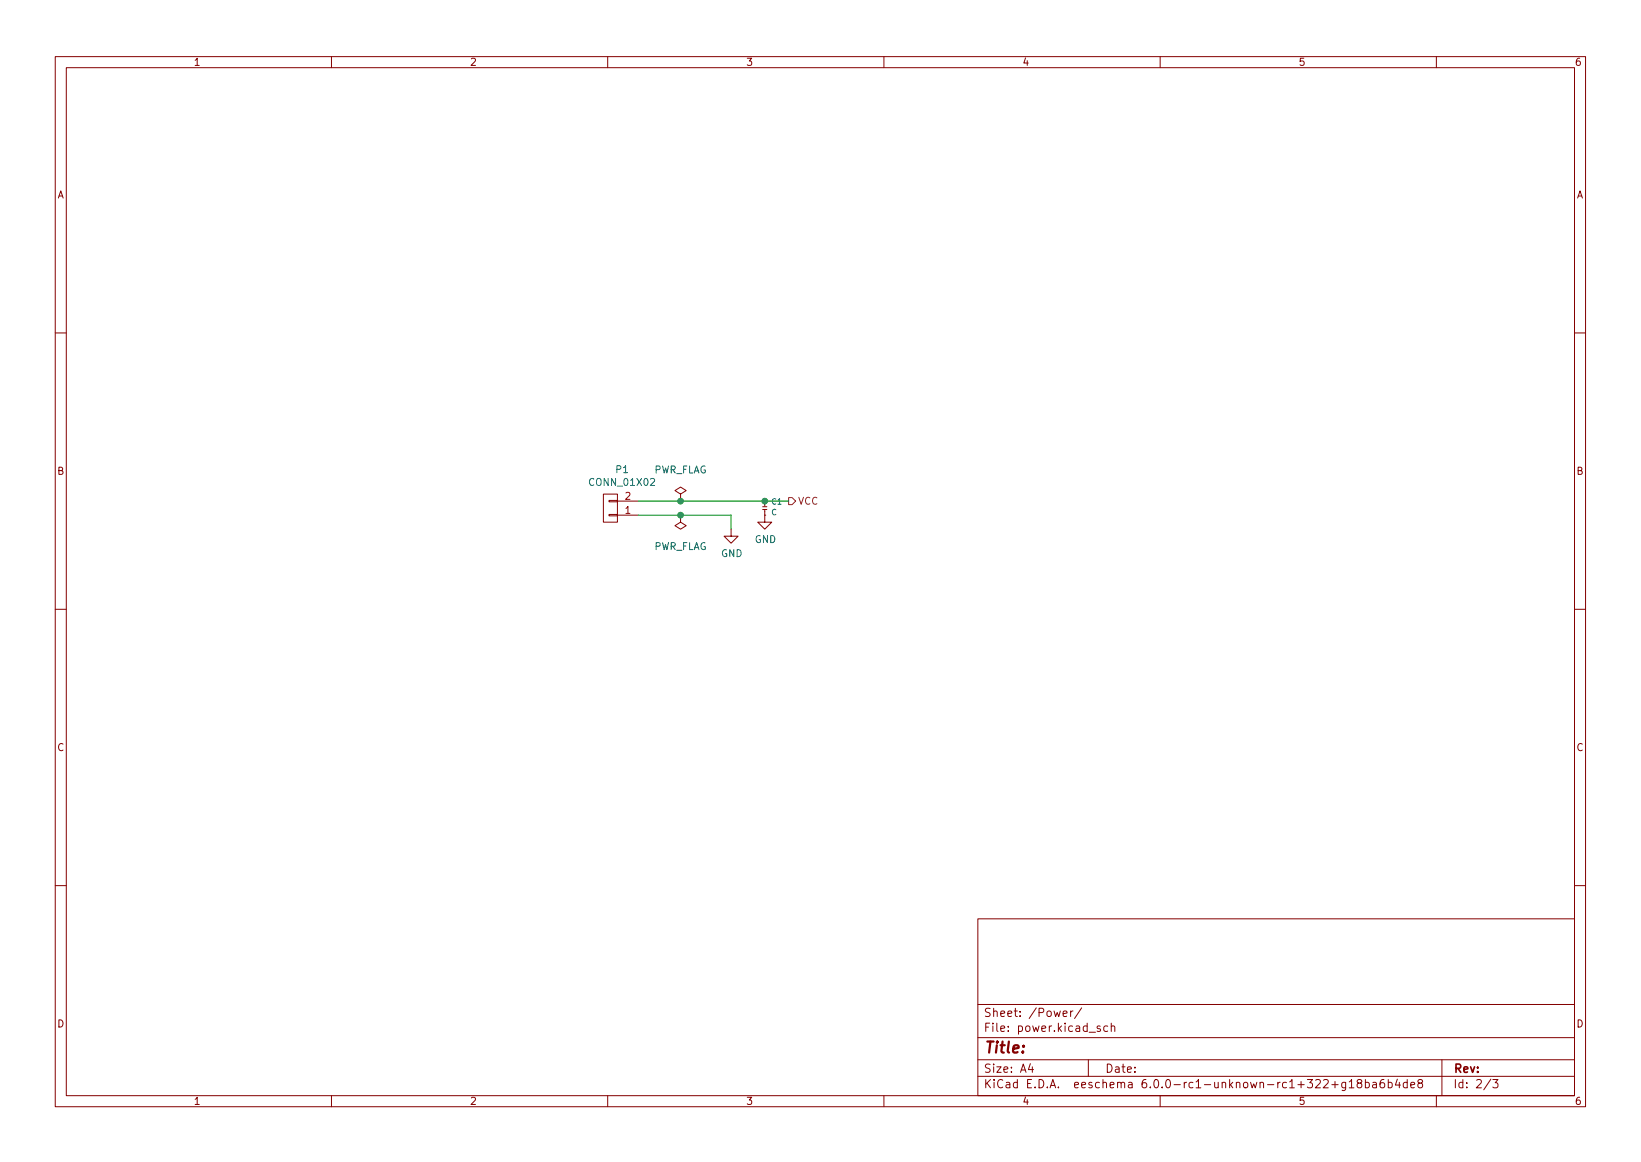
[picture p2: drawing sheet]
<svg xmlns="http://www.w3.org/2000/svg" width="297mm" height="210mm" viewBox="0 0 297 210" stroke-linecap="round" stroke-linejoin="round" font-family="sans-serif">
<g fill="none" stroke="#840000" stroke-width=".18">
<path d="M10 10.2h277v190.1h-277zM12 12.2h273v186.1h-273zM60 10.2v2M110 10.2v2M160 10.2v2M210 10.2v2M260 10.2v2M10 60.2h2M285 60.2h2M109.2 89.4h2.6v5.1h-2.6zM110.2 90.5h1.6v.3h-1.6zM110.2 93.1h1.6v.2h-1.6z"/>
<path d="M111.8 93.2h3.8M111.8 90.7h3.8M123.2 89.4l1-.6-1-.7-1 .7 1 .6v1.3M123.2 90.7h.1M123.2 93.2v1.3l1 .6-1 .7-1-.7 1-.6M123.2 93.2h.1M132.3 95.8v1.2h1.3l-1.3 1.3-1.2-1.3h1.2M138 91.7h.8M138 92.2h.8M138.4 90.7h.1M138.4 93.2h.1M138.4 93.2v1.3h1.3l-1.3 1.3-1.2-1.3h1.2"/>
<path d="M138.4 90.7v.9M138.4 92.2v1M10 110.2h2M285 110.2h2M10 160.2h2M177 166.3h108v32h-108zM285 160.2h2M60 198.3v2M110 198.3v2M160 198.3v2M177 194.8h108M177 191.8h108"/>
<path d="M177 187.8h108M177 181.8h108M186.5 192.5l-.4 1h1M186.9 193v1M192.4 183.4l.7-.1v-.3l-.5-.1-.2 .2 .1 .8h.6M193.8 182.9v1M194.2 182.9l-.3 .1-.1 .2M195.8 182.4l-1.3 1.9M197 191.8v3M199.1 185.7l-.3-.1-.2 .2v.3l.5 .1v.4h-.5M200.5 185.7l-.4-.1-.3 .3v.4l.1 .3h.6M201.1 185.8l.3-.2 .3 .1 .1 .9"/>
<path d="M201.1 185.1v1.5M210 198.3v2M241.1 196.3h1.1M243.6 195.8v1.2l-.3 .3h-.4M243.6 195.9l-.5-.1-.2 .3v.4l.1 .3h.6M244.2 195.8l.4-.5v1.5M244.2 196.8h.9M245.9 196l-.3-.3 .1-.2 .2-.2 .5 .1 .1 .2-.1 .2-.6 .2-.2 .3 .1 .4 .2 .1h.3l.3-.3-.1-.4-.2-.1M247.1 195.9l.5-.1 .3 .3v.4l-.2 .3h-.6M247.1 195.3v1.5M248.5 195.9h.6v.9M249.1 196.2l-.5 .1a.29 .29 0 0 0-.2 .2 .29 .29 0 0 0 .2 .3h.5"/>
<path d="M250.5 195.3a.59 .59 0 0 0-.7 .7v.5l.1 .3h.5l.2-.1v-.5l-.1-.2-.4-.1-.3 .3M251.3 195.9l.4-.1 .3 .3v.4l-.1 .3h-.6M251.3 195.3v1.5M252.9 195.3l-.3 1h.9M253.3 195.8v1M254.7 195.9l-.4-.1-.3 .3v.4l.1 .3h.6M254.7 195.3v1.5M255.4 196.3l.7-.1-.1-.3-.4-.1-.2 .2v.8h.6M256.9 196l-.3-.3 .1-.2 .2-.2 .5 .1 .1 .2-.1 .2-.6 .2-.2 .3 .1 .4 .2 .1h.3l.3-.3-.1-.4-.2-.1M260 198.3v2M261 191.8v6.5M269.9 195.3l-1.3 1.9"/>
<path d="M270.2 195.3h1l-.6 .6 .5 .1v.7l-.2 .1h-.5l-.2-.1"/>
</g>
<path d="M142.7 90h.7l.6 .7-.6 .6h-.7z" fill="none" stroke="#725600" stroke-width=".18"/>
<path d="M115.6 90.7h27.1M115.6 93.2h16.7v2.6" fill="none" stroke="#009600" stroke-width=".18"/>
<g fill="#009600" stroke="#009600" stroke-width=".18">
<circle cx="138.4" cy="90.7" r=".51"/>
<circle cx="123.2" cy="93.2" r=".51"/>
<circle cx="123.2" cy="90.7" r=".51"/>
</g>
<text font-size="2.8" fill="#840000" x="178" y="190.6">Title:</text>
<g font-size="2.1" fill="#840000">
<text x="178" y="184">Sheet: /Power/</text>
<text x="178" y="186.7">File: power.kicad_sch</text>
<text x="178" y="196.9">KiCad E.D.A. eeschema 6.0.0-rc1-unknown-rc1+322+g18ba6b4de8</text>
<text x="178" y="194.1">Size: A4</text>
<text x="200" y="194.1">Date:</text>
<text x="263" y="194.1">Rev:</text>
<text x="263" y="196.9">Id: 2/3</text>
</g>
<g font-size="1.8" fill="#840000">
<text x="35" y="11.9">1</text>
<text x="85" y="11.9">2</text>
<text x="135" y="11.9">3</text>
<text x="185" y="11.9">4</text>
<text x="235" y="11.9">5</text>
<text x="285" y="11.9">6</text>
<text x="10.3" y="35.9">A</text>
<text x="285.3" y="35.9">A</text>
<text x="10.3" y="85.9">B</text>
<text x="285.3" y="85.9">B</text>
<text x="10.3" y="135.9">C</text>
<text x="285.3" y="135.9">C</text>
<text x="10.3" y="185.9">D</text>
<text x="285.3" y="185.9">D</text>
<text x="35" y="199.9">1</text>
<text x="85" y="199.9">2</text>
<text x="135" y="199.9">3</text>
<text x="185" y="199.9">4</text>
<text x="235" y="199.9">5</text>
<text x="285" y="199.9">6</text>
</g>
<g font-size="1.8" fill="#006464">
<text x="106.9" y="87.9">CONN_01X02</text>
<text x="111.5" y="85.6">P1</text>
<text x="118.2" y="85.6">PWR_FLAG</text>
<text x="118.2" y="99.5">PWR_FLAG</text>
<text x="130.5" y="100.8">GND</text>
<text x="136.6" y="98.2">GND</text>
</g>
<g font-size="1.8" fill="#a90000">
<text x="113.2" y="93">1</text>
<text x="113.2" y="90.4">2</text>
</g>
<text font-size="1.8" fill="#725600" x="144.4" y="91.3">VCC</text>
<g font-size="1.4" fill="#006464">
<text x="139.6" y="93.2">C</text>
<text x="139.7" y="91.3">C1</text>
</g>
</svg>
